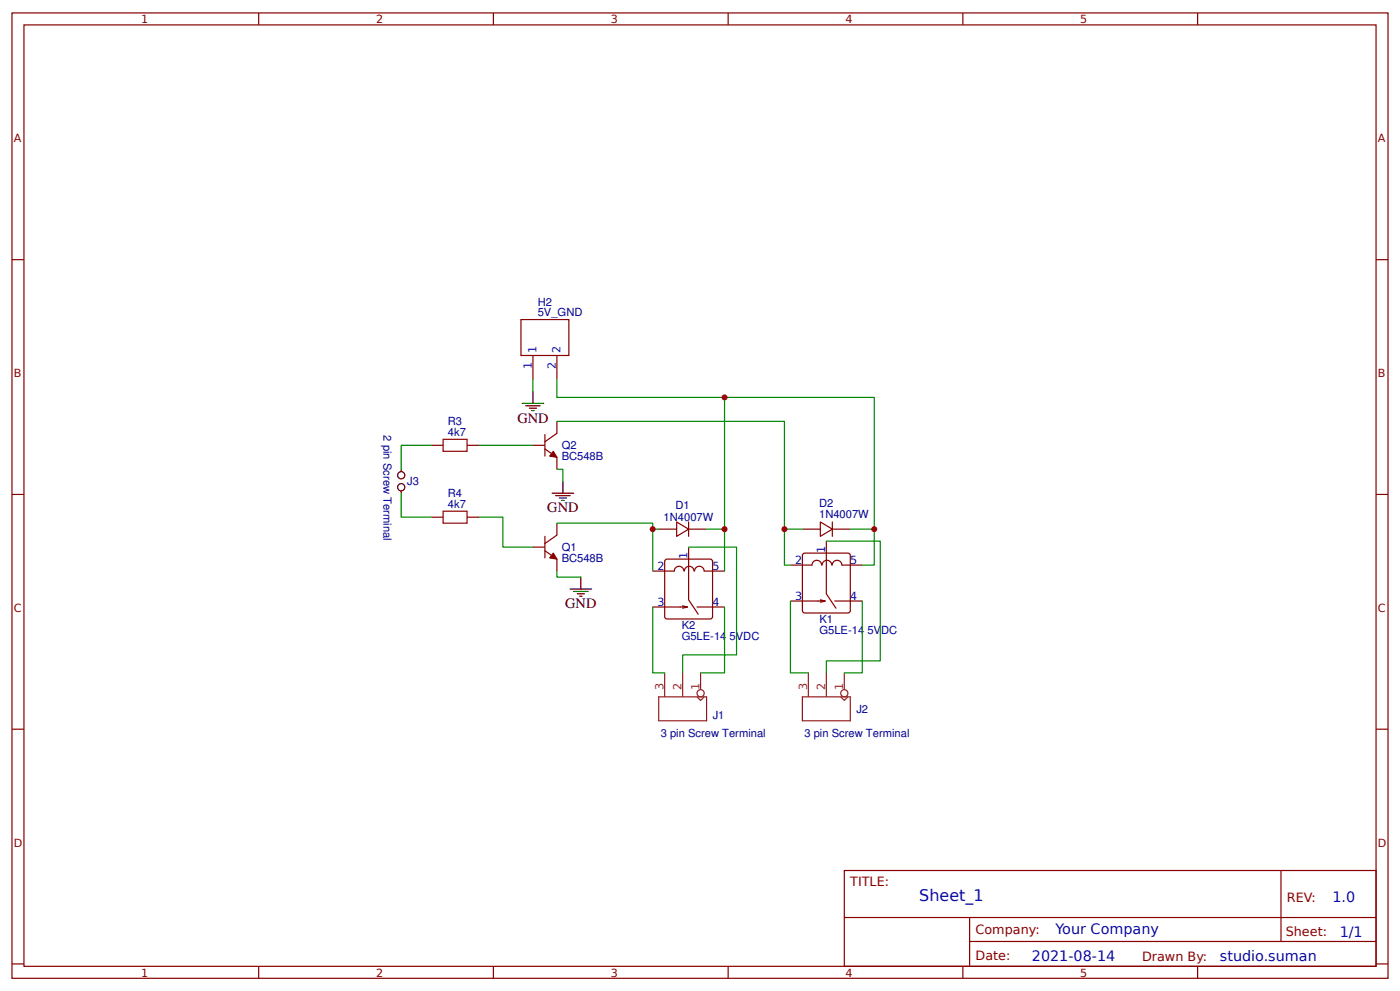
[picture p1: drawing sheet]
<svg xmlns="http://www.w3.org/2000/svg" width="309mm" height="219mm" viewBox="0 0 309 219" stroke-linecap="round" stroke-linejoin="round" font-family="sans-serif">
<g fill="none" stroke="#800" stroke-width=".26">
<path d="M2.6 2.9h304.1v213.2h-304.1zM5.3 5.5h298.7v208h-298.7zM57.1 2.9v2.6M109 2.9v2.6M160.9 2.9v2.6M212.7 2.9v2.6M264.6 2.9v2.6M2.6 57.4h2.7M304 57.4h2.7M115.1 70.6h10.6v7.9h-10.6zM117.7 78.5v5.3M123 78.5v5.3"/>
<path d="M95.2 98.4h2.7M103.2 98.4h2.6M117.7 98.4h2.7M120.4 99.2l2.6 1.8v2.7M120.4 96v4.8M123 93.1v2.6l-2.6 1.9M2.6 109.2h2.7M95.2 114.2h2.7M103.2 114.2h2.6M120.4 118.5v4.7M123 115.6v2.6l-2.6 1.9M145.5 116.9h4"/>
<path d="M149.5 115.3l2.6 1.6-2.6 1.6zM152.1 115.3v3.2M152.1 116.9h4M177.3 116.9h3.9M181.2 115.3l2.7 1.6-2.7 1.6zM182.6 119.5v11.7l2.1 3.2M183.9 116.9h4M183.9 115.3v3.2M304 109.2h2.7M117.7 120.9h2.7M120.4 121.7l2.6 1.8v2.7M144.2 126.2h4.8"/>
<path d="M147.1 123.6l9.8-.1 .5 .3v12.4l-.2 .5h-9.8l-.5-.2-.1-12.5zM149 126.2a1.06 1.06 0 0 1 1-1.1 1.06 1.06 0 0 1 1.1 1.1M150.8 133.8l1.1 .3h-7.7M151.2 126.2a1.06 1.06 0 0 1 1.1-1.1 1.06 1.06 0 0 1 1 1.1M151.9 134.1l-1.1 .3M152.1 120.9v11.6l2.2 3.2M153.5 126.2a1.06 1.06 0 0 1 1-1.1 1.06 1.06 0 0 1 1.1 1.1M154 134.1h6.1M155.6 126.2h4.5M174.6 124.8h4.8M177.5 122.3l9.8-.1 .5 .2 .1 12.5-.3 .4-9.8 .1-.5-.2v-12.5zM179.4 124.9a1.06 1.06 0 0 1 1-1.1 1.06 1.06 0 0 1 1.1 1.1"/>
<path d="M181.2 132.5l1.1 .3h-7.7M181.6 124.9a1.06 1.06 0 0 1 1.1-1.1 1.06 1.06 0 0 1 1 1.1M182.3 132.8l-1.1 .2M183.9 124.9a1.06 1.06 0 0 1 1-1.1 1.06 1.06 0 0 1 1.1 1.1M184.4 132.8h6.1M186 124.8h4.5M2.6 161.1h2.7M304 161.1h2.7M186.5 192.3h117.5v21.2h-117.5zM283 192.3v15.7M2.6 212.9h2.7M57.1 213.5v2.6"/>
<path d="M109 213.5v2.6M160.9 213.5v2.6M186.6 202.7h117.3M212.7 213.5v2.6M214.2 208h89.7M214.2 202.7v10.6M264.6 213.5v2.6M304 212.9h2.7"/>
</g>
<g fill="#800" stroke="#800" stroke-width=".26">
<path d="M122.2 122.2l.8 1.3-1.6-.3z"/>
<path d="M122.2 99.7l.8 1.3-1.6-.2z"/>
</g>
<path d="M97.9 97h5.3v2.7h-5.3zM97.9 112.9h5.3v2.7h-5.3z" fill="none" stroke="#a00000" stroke-width=".26"/>
<g fill="none" stroke="#080" stroke-width=".26">
<path d="M95.2 98.4h-6.6v5.3M105.8 98.4h11.9M117.7 83.8v2.7M123 83.8v4h70.1v29.1M123 93.1h50.3v23.8M160.1 87.8v29.1M88.6 109v5.2h6.6M105.8 114.2h5.3v6.7h6.6M123 115.6h21.2v1.3M123 103.7h1.4v2.6M145.5 116.9h-1.3v9.3M156.1 116.9h4v9.3"/>
<path d="M177.3 116.9h-4v7.9h1.3M182.6 119.5h11.9v26.5h-11.9v2.6M187.9 116.9h5.2v7.9h-2.6M123 126.2v1.3h5.3M144.2 134.1v14.5h2.6M152.1 120.9h10.6v23.8h-11.9v3.9M160.1 134.1v14.5h-5.3M174.6 132.8v15.8h4M190.5 132.8v15.8h-4"/>
</g>
<g fill="none" stroke="#000" stroke-width=".26">
<path d="M115.4 89.1h4.7M116.2 89.6h3.1M116.9 90.2h1.6M117.5 90.7h.5M117.7 86.5v2.6M88.6 103.7v.5M88.6 108.4v.6M122 109h4.7M122.8 109.5h3.1M123.6 110h1.5M124.1 110.5h.5M124.4 106.3v2.7"/>
<path d="M125.9 130.1h4.8M126.7 130.7h3.2M127.5 131.2h1.6M128.1 131.7h.5M128.3 127.5v2.6"/>
<circle cx="88.6" cy="107.6" r=".79"/>
<circle cx="88.6" cy="105" r=".79"/>
</g>
<g fill="none" stroke="#8d2323" stroke-width=".26">
<path d="M145.5 153.9h10.6v5.3h-10.6zM146.8 148.6v5.3M150.8 148.6v5.3M154 153.9l.8 .8 .8-.8M154.8 148.6v3.7M177.3 153.9h10.6v5.3h-10.6zM178.6 148.6v5.3M182.6 148.6v5.3M185.7 153.9l.8 .8 .8-.8M186.5 148.6v3.7"/>
<circle cx="154.8" cy="153.1" r=".79"/>
<circle cx="186.5" cy="153.1" r=".79"/>
</g>
<g fill="#c00">
<circle cx="144.2" cy="116.9" r=".66"/>
<circle cx="193.1" cy="116.9" r=".66"/>
<circle cx="173.3" cy="116.9" r=".66"/>
<circle cx="160.1" cy="116.9" r=".66"/>
<circle cx="160.1" cy="87.8" r=".66"/>
</g>
<text font-size="3.5" fill="#00f" x="203.1" y="199.1">Sheet_1</text>
<g font-size="3.2">
<text x="114.3" y="93.3">GND</text>
<text x="120.9" y="113.2">GND</text>
<text x="124.9" y="134.4">GND</text>
</g>
<g font-size="3.2" fill="#00f">
<text x="294.4" y="199.2">1.0</text>
<text x="233.2" y="206.4">Your Company</text>
<text x="296" y="207">1/1</text>
<text x="228" y="212.3">2021-08-14</text>
<text x="269.5" y="212.2">studio.suman</text>
</g>
<g font-size="2.8" fill="#800">
<text x="187.9" y="195.7">TITLE:</text>
<text x="284.3" y="199.2">REV:</text>
<text x="215.5" y="206.4">Company:</text>
<text x="284.1" y="206.9">Sheet:</text>
<text x="215.5" y="212.1">Date:</text>
<text x="252.3" y="212.2">Drawn By:</text>
</g>
<g font-size="2.5" fill="#800">
<text x="31.2" y="5.1">1</text>
<text x="83.1" y="5.1">2</text>
<text x="134.9" y="5.1">3</text>
<text x="186.8" y="5.1">4</text>
<text x="238.7" y="5.1">5</text>
<text x="3" y="31.4">A</text>
<text x="304.4" y="31.4">A</text>
<text x="3" y="83.3">B</text>
<text x="304.4" y="83.3">B</text>
<text x="3" y="135.1">C</text>
<text x="304.4" y="135.1">C</text>
<text x="3" y="187">D</text>
<text x="304.4" y="187">D</text>
<text x="31.2" y="215.7">1</text>
<text x="83.1" y="215.7">2</text>
<text x="134.9" y="215.7">3</text>
<text x="186.8" y="215.7">4</text>
<text x="238.7" y="215.7">5</text>
</g>
<g font-size="2.5" fill="#000080">
<text x="118.8" y="69.8">5V_GND</text>
<text x="118.8" y="67.5">H2</text>
<text x="98.9" y="93.8">R3</text>
<text x="84.8" y="96.2" transform="rotate(90 84.8 96.2)">2 pin Screw Terminal</text>
<text x="98.9" y="96.3">4k7</text>
<text x="124.1" y="101.6">BC548B</text>
<text x="124.1" y="99.2">Q2</text>
<text x="90" y="107.2">J3</text>
<text x="98.9" y="112.1">4k7</text>
<text x="98.9" y="109.7">R4</text>
<text x="149.2" y="112.5">D1</text>
<text x="181" y="112.1">D2</text>
<text x="146.6" y="115.2">1N4007W</text>
<text x="181" y="114.5">1N4007W</text>
<text x="124.1" y="124.1">BC548B</text>
<text x="124.1" y="121.7">Q1</text>
<text x="181.1" y="137.7">K1</text>
<text x="150.6" y="141.4">G5LE-14 5VDC</text>
<text x="150.6" y="139">K2</text>
<text x="181.1" y="140.1">G5LE-14 5VDC</text>
<text x="157.4" y="158.8">J1</text>
<text x="189.2" y="157.5">J2</text>
<text x="146" y="162.8">3 pin Screw Terminal</text>
<text x="177.7" y="162.8">3 pin Screw Terminal</text>
</g>
<g font-size="2.5" fill="#00f">
<text x="118.5" y="78" transform="rotate(-90 118.5 78)">1</text>
<text x="123.8" y="78" transform="rotate(-90 123.8 78)">2</text>
<text x="117.5" y="81.4" transform="rotate(-90 117.5 81.4)">1</text>
<text x="122.8" y="81.4" transform="rotate(-90 122.8 81.4)">2</text>
<text x="145.3" y="125.9">2</text>
<text x="151.9" y="123.5" transform="rotate(-90 151.9 123.5)">1</text>
<text x="157.4" y="125.9">5</text>
<text x="175.7" y="124.6">2</text>
<text x="182.3" y="122.2" transform="rotate(-90 182.3 122.2)">1</text>
<text x="187.9" y="124.6">5</text>
<text x="145.3" y="133.8">3</text>
<text x="157.4" y="133.8">4</text>
<text x="175.7" y="132.5">3</text>
<text x="187.9" y="132.5">4</text>
</g>
<g font-size="2.5" fill="#8d2323">
<text x="146.6" y="152.3" transform="rotate(-90 146.6 152.3)">3</text>
<text x="150.5" y="152.3" transform="rotate(-90 150.5 152.3)">2</text>
<text x="154.5" y="152.3" transform="rotate(-90 154.5 152.3)">1</text>
<text x="178.3" y="152.3" transform="rotate(-90 178.3 152.3)">3</text>
<text x="182.3" y="152.3" transform="rotate(-90 182.3 152.3)">2</text>
<text x="186.3" y="152.3" transform="rotate(-90 186.3 152.3)">1</text>
</g>
</svg>
